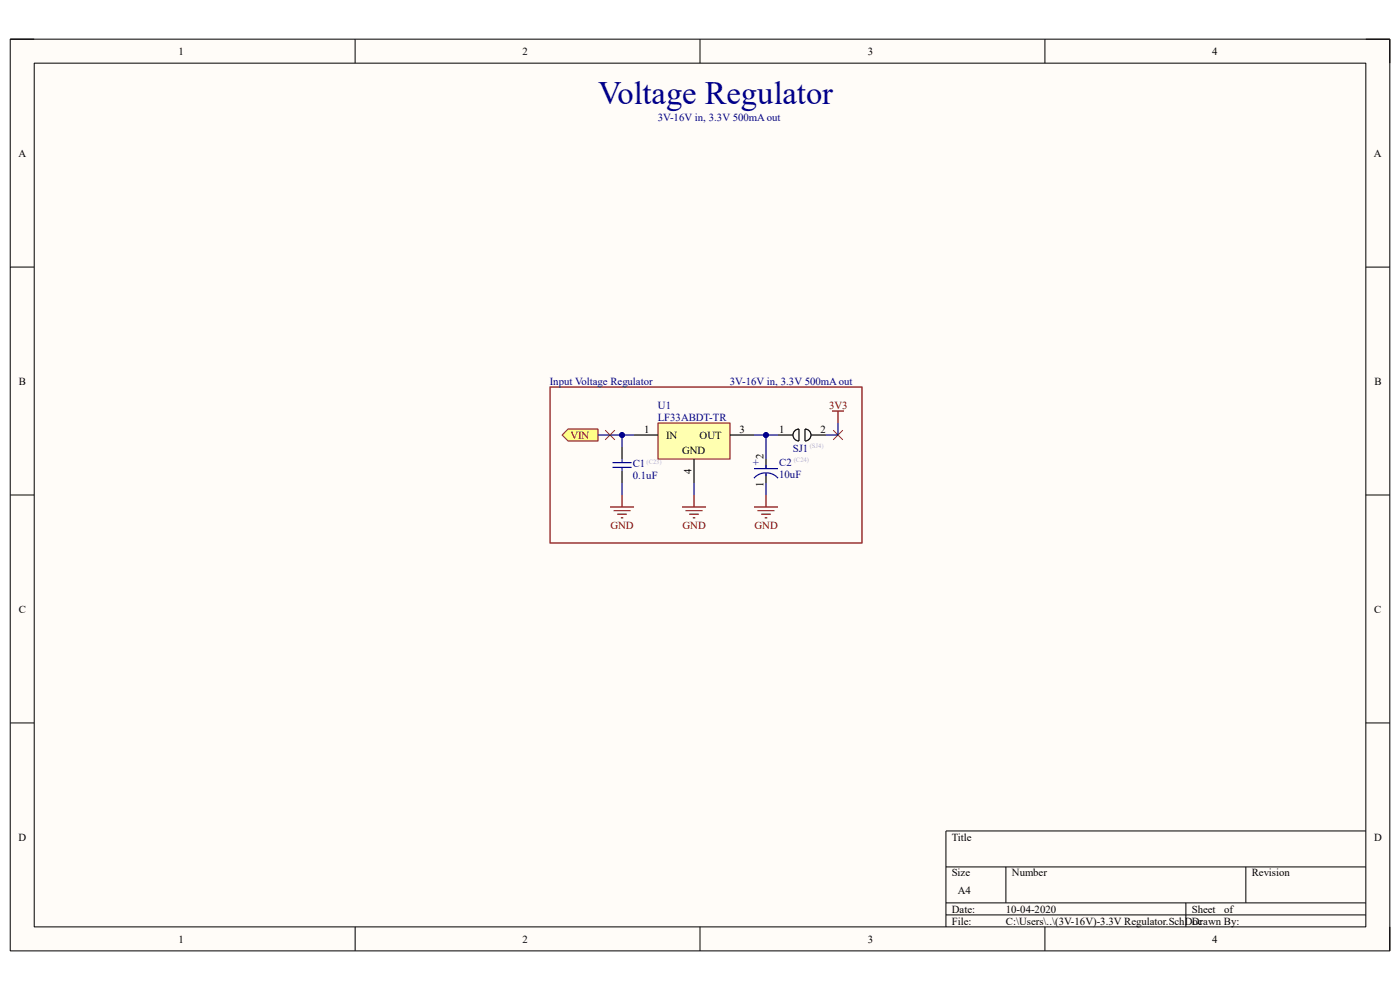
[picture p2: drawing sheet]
<svg xmlns="http://www.w3.org/2000/svg" width="297mm" height="210mm" viewBox="0 0 297 210" stroke-linecap="round" stroke-linejoin="round" font-family="sans-serif">
<path d="M2.2 8.3h292.7v193.4h-292.7z" fill-rule="evenodd" fill="#fffcf8"/>
<path d="M2.2 8.3h292.7v193.4h-292.7z" fill="none" stroke="#000" stroke-width=".21"/>
<path d="M7.3 13.4h282.5v183.2h-282.5z" fill-rule="evenodd" fill="#fffcf8"/>
<g fill="none" stroke="#000" stroke-width=".21">
<path d="M2.2 8.3h5.1M7.3 13.4h282.5v183.2h-282.5zM75.3 8.3v5.1M148.5 8.3v5.1M221.7 8.3v5.1M289.8 8.3h5.1v5.1M2.2 56.7h5.1M289.8 56.7h5.1M2.2 105h5.1M289.8 105h5.1M2.2 153.4h5.1M289.8 153.4h5.1"/>
<path d="M289.8 176.3h-89.1v20.3M75.3 196.6v5.1M148.5 196.6v5.1M200.7 183.9h89.1M200.7 191.5h89.1M200.7 194.1h89.1M213.4 183.9v7.6M221.7 196.6v5.1M251.6 191.5v5.1M264.3 183.9v7.6M294.9 196.6v5.1"/>
</g>
<path d="M139.6 89.7h15.3v7.7h-15.3z" fill-rule="evenodd" fill="#ffffb0"/>
<path d="M139.6 89.7h15.3v7.7h-15.3z" fill="none" stroke="#800000" stroke-width=".21"/>
<path d="M134.5 92.3h5.1M147.2 97.4v5.1M154.9 92.3h5.1" fill="none" stroke="#000" stroke-width=".25"/>
<g fill="none" stroke="#800000" stroke-width=".25">
<path d="M116.7 82.1h66.2v33.1h-66.2zM129.4 107.6h5.1M130.2 108.3h3.5M130.9 109.1h2.1M131.7 109.8h.5M132 105v2.6M144.7 107.6h5.1M145.5 108.3h3.5M146.2 109.1h2.1M147 109.8h.5M147.2 105v2.6M160 107.6h5.1"/>
<path d="M160.7 108.3h3.6M161.5 109.1h2M162.3 109.8h.5M162.5 105v2.6"/>
</g>
<path d="M120.5 91h6.4v2.6h-6.4l-1.3-1.3z" fill-rule="evenodd" fill="#ffff80"/>
<path d="M120.5 91h6.4v2.6h-6.4l-1.3-1.3z" fill="none" stroke="#800000" stroke-width=".21"/>
<path d="M128.4 91.3l2 2M130.4 91.3l-2 2M176.8 91.3l2 2M178.8 91.3l-2 2" fill="none" stroke="#f00" stroke-width=".21"/>
<path d="M162.5 97.4v2M165.1 92.3h3.1M168.8 91.3l.7-.3v2.6a1.27 1.27 0 0 1-1.2-.9 1.27 1.27 0 0 1 .5-1.4zM170.8 91a1.27 1.27 0 0 1 1.3 1.3 1.27 1.27 0 0 1-1.3 1.3zM172.1 92.3h3.1M162.5 100.4v2.1" fill="none" stroke="#000" stroke-width=".25"/>
<path d="M176.5 87.2h2.5M177.8 87.2v2.5" fill="none" stroke="#800000" stroke-width=".25"/>
<path d="M160 99.4h5.1M162.5 98.6v.8M160 101.4a3.4 3.4 0 0 1 5.1 0M162.5 100.4v.5" fill="none" stroke="#00f" stroke-width=".25"/>
<path d="M162.5 92.3h2.6" fill="none" stroke="#000080" stroke-width=".25"/>
<circle cx="162.5" cy="92.3" r=".51" fill="#000080"/>
<circle cx="162.5" cy="92.3" r=".51" fill="none" stroke="#000080" stroke-width=".21"/>
<path d="M132 94.8v2.6M132 99.9v2.6" fill="none" stroke="#000" stroke-width=".25"/>
<path d="M129.9 99.2h4.1M129.9 98.1h4.1M132 97.4v.7M132 99.2v.7" fill="none" stroke="#00f" stroke-width=".25"/>
<path d="M126.9 92.3h7.6" fill="none" stroke="#000080" stroke-width=".25"/>
<circle cx="132" cy="92.3" r=".51" fill="#000080"/>
<circle cx="132" cy="92.3" r=".51" fill="none" stroke="#000080" stroke-width=".21"/>
<path d="M160 92.3h2.5v5.1" fill="none" stroke="#000080" stroke-width=".25"/>
<circle cx="162.5" cy="92.3" r=".51" fill="#000080"/>
<circle cx="162.5" cy="92.3" r=".51" fill="none" stroke="#000080" stroke-width=".21"/>
<path d="M132 92.3v2.5M177.8 89.7v2.6h-2.6M132 102.5v2.5" fill="none" stroke="#000080" stroke-width=".25"/>
<circle cx="132" cy="92.3" r=".51" fill="#000080"/>
<circle cx="132" cy="92.3" r=".51" fill="none" stroke="#000080" stroke-width=".21"/>
<path d="M147.2 102.5v2.5M162.5 102.5v2.5" fill="none" stroke="#000080" stroke-width=".25"/>
<text font-size="6.9" fill="#000080" x="126.9" y="22.1">Voltage Regulator</text>
<g font-size="2.3">
<text x="37.9" y="11.6">1</text>
<text x="110.9" y="11.6">2</text>
<text x="184.1" y="11.6">3</text>
<text x="257.2" y="11.6">4</text>
<text x="3.9" y="33.2">A</text>
<text x="291.5" y="33.2">A</text>
<text x="4" y="81.6">B</text>
<text x="291.6" y="81.6">B</text>
<text x="136.7" y="91.8">1</text>
<text x="141.4" y="93">IN</text>
<text x="148.4" y="93">OUT</text>
<text x="156.9" y="91.8">3</text>
<text x="165.3" y="91.8">1</text>
<text x="174.1" y="91.8">2</text>
<text x="144.7" y="96.4">GND</text>
<text x="146.7" y="100.5" transform="rotate(-90 146.7 100.5)">4</text>
<text x="162" y="97.4" transform="rotate(-90 162 97.4)">2</text>
<text x="162" y="103.3" transform="rotate(-90 162 103.3)">1</text>
<text x="4" y="130">C</text>
<text x="291.5" y="130">C</text>
<text x="3.9" y="178.3">D</text>
<text x="201.9" y="178.3">Title</text>
<text x="291.5" y="178.3">D</text>
<text x="201.9" y="185.9">Size</text>
<text x="214.7" y="185.9">Number</text>
<text x="265.5" y="185.9">Revision</text>
<text x="203.2" y="189.7">A4</text>
<text x="201.9" y="193.6">Date:</text>
<text x="201.9" y="196.1">File:</text>
<text x="213.4" y="193.6">10-04-2020</text>
<text x="213.4" y="196.1">C:\Users\..\(3V-16V)-3.3V Regulator.SchDoc</text>
<text x="252.9" y="193.6">Sheet</text>
<text x="252.9" y="196.1">Drawn By:</text>
<text x="259.7" y="193.6">of</text>
<text x="37.9" y="199.9">1</text>
<text x="110.9" y="199.9">2</text>
<text x="184.1" y="199.9">3</text>
<text x="257.2" y="199.9">4</text>
</g>
<g font-size="2.3" fill="#000080">
<text x="139.6" y="25.6">3V-16V in, 3.3V 500mA out</text>
<text x="116.7" y="81.6">Input Voltage Regulator</text>
<text x="154.9" y="81.6">3V-16V in, 3.3V 500mA out</text>
<text x="139.6" y="86.7">U1</text>
<text x="139.6" y="89.2">LF33ABDT-TR</text>
<text x="168.2" y="95.8">SJ1</text>
<text x="134.2" y="99.1">C1</text>
<text x="134.2" y="101.7">0.1uF</text>
<text x="159.7" y="98.9">+</text>
<text x="165.3" y="98.9">C2</text>
<text x="165.3" y="101.4">10uF</text>
</g>
<g font-size="2.3" fill="#800000">
<text x="175.9" y="86.7">3V3</text>
<text x="121" y="93">VIN</text>
<text x="129.5" y="112.1">GND</text>
<text x="144.8" y="112.1">GND</text>
<text x="160.1" y="112.1">GND</text>
</g>
<g font-size="1.4" fill="#b2b0d4">
<text x="171.8" y="95">(SJ4)</text>
<text x="137.2" y="98.3">(C23)</text>
<text x="168.4" y="98.1">(C24)</text>
</g>
</svg>
